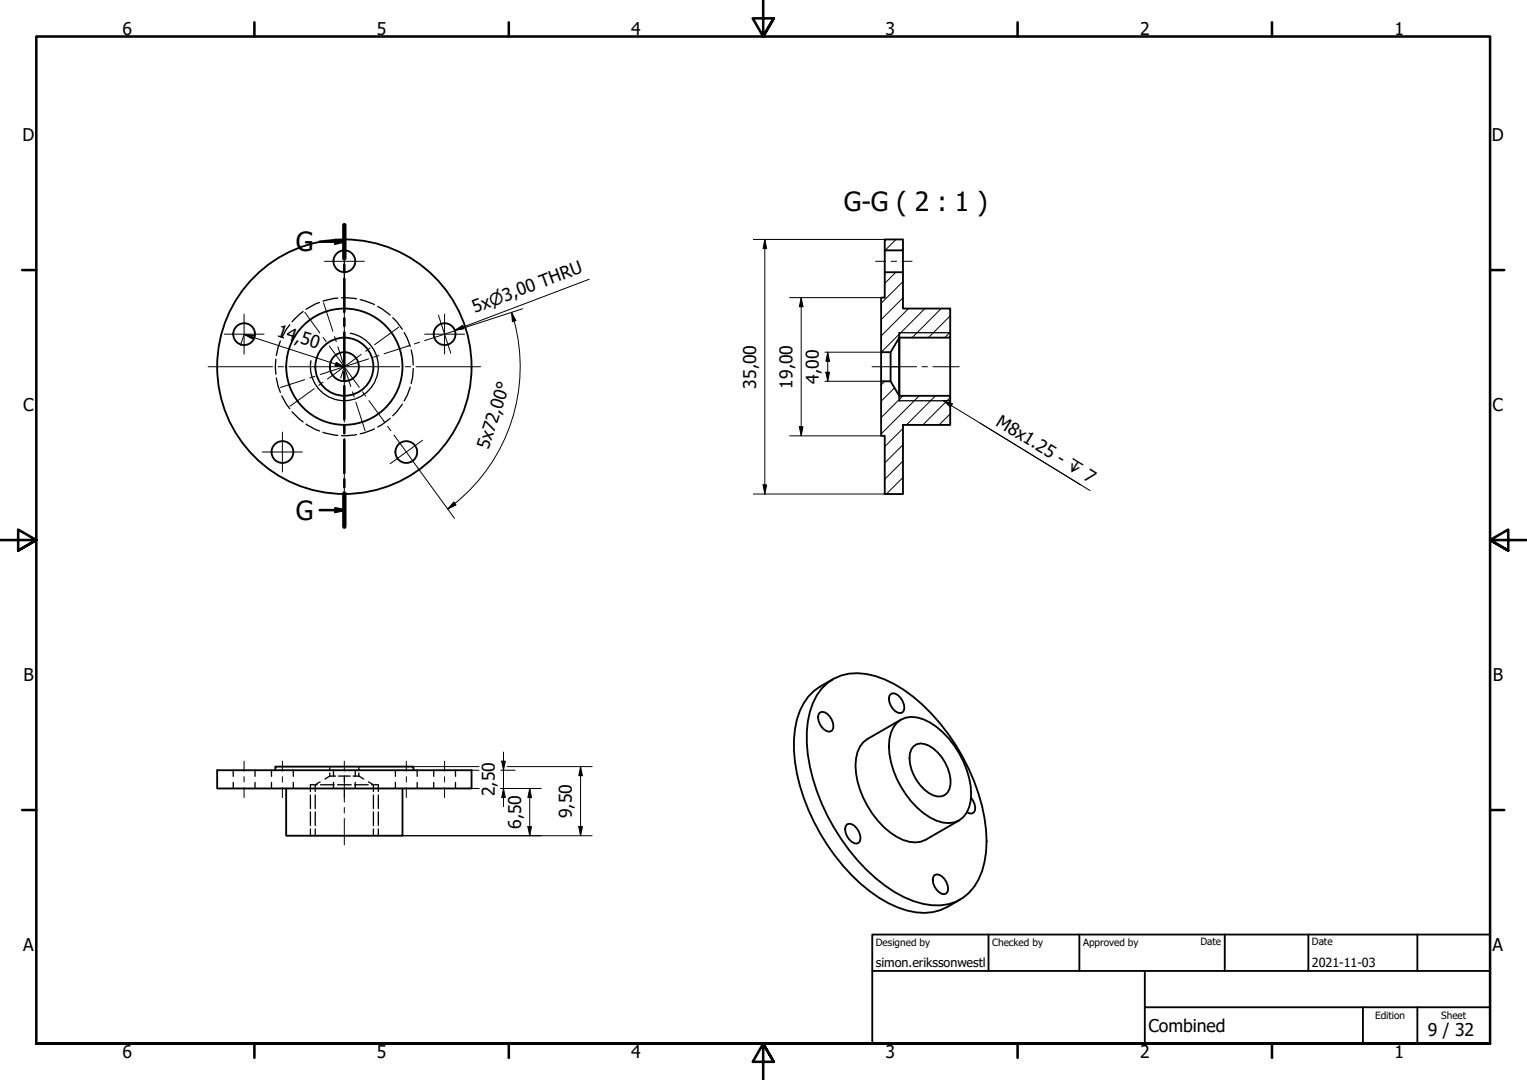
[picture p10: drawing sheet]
<svg xmlns="http://www.w3.org/2000/svg" width="420mm" height="297mm" viewBox="0 0 420 297" stroke-linecap="round" stroke-linejoin="round" font-family="sans-serif">
<!-- layer: Hatch (ISO) -->
<g fill="none" stroke="#000" stroke-width=".28">
<path d="M246.5 74.9l-3.1 3M246.5 65.9l-3 3M248.5 77.4l-6.1 6M248.5 68.4l-.5 .5M248.5 81.9l-6.1 6M250 84.9l-7.6 7.5M254.5 84.9l-12 12M259 84.9l-8 8M261.5 91.4l-1.6 1.5M261.5 86.9l-6 6M243.5 104.9l-1.1 1M246.1 106.7l-3.7 3.7"/>
<path d="M248.4 108.9l-6 6M248.5 117.8l-5.1 5M252.9 108.9l-10.5 10.4M257.4 108.9l-8 8M261.5 113.8l-3.1 3.1M261.5 109.3l-7.6 7.6M248.5 135.8l-.1 .1M248.5 131.3l-4.6 4.6M248.5 126.8l-5.1 5M248.5 122.3l-5.1 5"/>
</g>
<!-- layer: Hidden (ISO) -->
<g fill="none" stroke="#000" stroke-width=".36">
<path d="M75.9 98.8l-.1 2.1 .1 2M77.2 93.8l-.7 1.7-.5 2.3M79.7 89.3l-.9 1.3-1.2 2.2M83.4 85.7l-3.1 2.8M87.9 83.2l-1.1 .4-2.6 1.5M92.9 82l-4 .8M94 81.9l4.1 .3M99.1 82.4l3.9 1.4M103.9 84.3l3.4 2.3M108.1 87.4l1 1 1.6 2.2M111.2 91.5l.8 1.5 .9 2.3M113.1 96.3l.5 1.9 .1 2.2"/>
<path d="M76 104l.5 2.2 .7 1.7M77.6 108.9l1.2 2.2 .9 1.3M80.3 113.2l3.1 2.8M84.2 116.7l2.6 1.5 1.1 .3M88.9 118.9l4 .8M98.1 119.5l-4.1 .3M103 117.9l-3.9 1.4M107.3 115.1l-3.4 2.3M110.7 111.2l-1.6 2.1-1 1M112.9 106.5l-.9 2.3-.8 1.5M113.7 101.4l-.1 2.2-.5 1.9M64.2 211.8v1.7"/>
<path d="M64.2 215.2v1.7M70.2 211.8v1.7M70.2 215.2v1.7M74.7 211.8v1.7M74.7 215.2v1.7M80.7 211.8v1.7M80.7 215.2v1.7M85.4 218.7v3.7M86.7 218.7v3.7M87.3 215.8h-1.9v1.9M88.1 215l-1.4 .8v1.9M88.2 215.8h3.7"/>
<path d="M90.7 213.5h1.7M90.7 210.8v.9M90.7 212.6v.9M90.7 213.5l-1.3 .8M91.8 211.8v1.7M91.8 215.2v1.7M92.9 215.8h3.7M93.2 213.5h3.2M97.2 213.5h1.5M97.6 215.8h3.7M97.7 211.8v1.7M97.7 215.2v1.7"/>
<path d="M98.7 210.8v.9M98.7 212.6v.9M98.7 213.5l1.4 .8M101.4 215l1.3 .8v1.9M102.2 215.8h1.9v1.9M102.7 218.7v3.7M104.1 218.7v3.7M108.8 211.8v1.7M108.8 215.2v1.7M114.8 211.8v1.7M114.8 215.2v1.7M119.3 211.8v1.7"/>
<path d="M119.3 215.2v1.7M125.3 211.8v1.7M125.3 215.2v1.7M85.4 223.3v3.7M85.4 228v1.9M86.7 223.3v3.7M86.7 228v1.9M102.7 223.3v3.7M102.7 228v1.9M104.1 223.3v3.7M104.1 228v1.9"/>
</g>
<!-- layer: Visible (ISO) -->
<g fill="none" stroke="#000" stroke-width=".51">
<path d="M243.4 74.9h5.1v10h13v8h-14.1l-2.4 4h-2.6v-15h1zM243.4 68.9h5.1v-3h-5.1v9M248.5 68.9v6M242.4 96.9v8M245 96.9v8M247.4 91.5v18.7M261.5 92.9v16M242.4 104.9h2.6l2.4 4h14.1v8h-13v19h-5.1v-16h-1zM225.6 196a2.06 2.06 0 0 1 2.7 1 3.4 3.4 0 0 1 .5 4 2.13 2.13 0 0 1-2.7-1 3.4 3.4 0 0 1-.5-4zM226.1 189.4a12.7 12.7 0 0 1 12.2-4 31.3 31.3 0 0 1 15.6 8.5 56.8 56.8 0 0 1 17.4 34.4 23.4 23.4 0 0 1-3.3 15.6 12.7 12.7 0 0 1-14.1 4.7 33.4 33.4 0 0 1-15.6-9.5 56.2 56.2 0 0 1-16.3-34.7 21.4 21.4 0 0 1 4.1-15zM229.2 186.8a16.5 16.5 0 0 0-8.1 6.6 25.5 25.5 0 0 0-2.4 16.1 56 56 0 0 0 23.2 37.4 21.4 21.4 0 0 0 14.7 4l2.1-.6 5.5-2.9M245.1 190.9a2.07 2.07 0 0 1 2.7 1 3.4 3.4 0 0 1 .5 4 2.13 2.13 0 0 1-2.7-1 4 4 0 0 1-.9-3.5z"/>
<path d="M246.7 198.8a6.4 6.4 0 0 1 7.4-.9 23.7 23.7 0 0 1 12.6 16.1 11.5 11.5 0 0 1-1.7 10.8 6.4 6.4 0 0 1-7.3 .9 23.8 23.8 0 0 1-12.5-16.1 11.6 11.6 0 0 1 1.5-10.8zM247.9 197.9l-9.2 5.3a7 7 0 0 0-3.2 5.4 23.8 23.8 0 0 0 7.7 18.9 13.9 13.9 0 0 0 8.6 4.2l1.6-.2 1.3-.5 9.2-5.4M59.8 211.8h70v5.1h-70zM75.8 211.8v-1h37.9v1M78.7 216.9v13h32v-13M251.4 205.2a3.5 3.5 0 0 1 4.2-.1 12.2 12.2 0 0 1 5.9 10.6 3.2 3.2 0 0 1-4.7 3.1 11.8 11.8 0 0 1-6.4-11.6l.4-1.1zM267.2 219.4a3.6 3.6 0 0 1 .7 4l-.5 .3-1.3-.3M233 226.8a2.1 2.1 0 0 1 2.7 1 3.4 3.4 0 0 1 .6 4 2.12 2.12 0 0 1-2.7-1 3.4 3.4 0 0 1-.6-4zM257.1 240.7a2.12 2.12 0 0 1 2.7 1 3.4 3.4 0 0 1 .6 4 2.06 2.06 0 0 1-2.7-1 3.4 3.4 0 0 1-.6-4z"/>
<circle cx="94.8" cy="71.9" r="3"/>
<circle cx="67.2" cy="91.9" r="3"/>
<circle cx="122.3" cy="91.9" r="3"/>
<circle cx="94.7" cy="100.9" r="35"/>
<circle cx="94.8" cy="100.9" r="4"/>
<circle cx="94.8" cy="100.9" r="8"/>
<circle cx="94.8" cy="100.9" r="16"/>
<circle cx="77.7" cy="124.3" r="3"/>
<circle cx="111.8" cy="124.3" r="3"/>
</g>
<!-- layer: Visible Narrow (ISO) -->
<path d="M96.4 91.7a9.3 9.3 0 0 1 7.6 10.8 9.3 9.3 0 0 1-10.9 7.6 9.3 9.3 0 0 1-7.6-10.9M247.4 91.5h14.1M247.4 110.2h14.1" fill="none" stroke="#000" stroke-width=".36"/>
<!-- layer: Section Line (ISO) -->
<g fill="none" stroke="#000" stroke-width=".7">
<path d="M88 66.5h6.7M92.2 66l2.5 .5-2.5 .5zM94.7 61.9v9.2M94.7 72.8v2.1M94.7 76.7v9.1M94.7 87.6v2.1M94.7 91.4v9.2M94.7 102.3v2.1M94.7 106.2v9.1M94.7 117.1v2.1M92.2 139.8l2.5 .5-2.5 .5zM94.7 121v9.1"/>
<path d="M94.7 131.9v2.1M94.7 135.7v9.2M88 140.3h6.7"/>
</g>
<path d="M94.7 61.9v9.2M94.7 135.7v9.2" fill="none" stroke="#000" stroke-width="1.2"/>
<g fill="#000">
<path d="M92.2 66l2.5 .5-2.5 .5z" fill-rule="evenodd"/>
<path d="M92.2 139.8l2.5 .5-2.5 .5z" fill-rule="evenodd"/>
</g>
<!-- layer: Border (ISO) -->
<g fill="none" stroke="#000" stroke-width=".7">
<path d="M70 6.1v3.9M140 6.1v3.9M210 0v10l-2.9-5h5.8l-2.9 5 2.9-5M280 6.1v3.9M350 6.1v3.9M6.1 74.3h3.9M410 74.3h3.9M0 148.5h10l-5-2.8v5.7l5-2.9-5 2.9M420 148.5h-10l5-2.8v5.7l-5-2.9 5 2.9M6.1 222.8h3.9M410 222.8h3.9M10 287v-277h400v277h-400h400"/>
<path d="M70 287v3.9M140 287v3.9M212.9 292l-2.9-5 2.9 5h-5.8l2.9-5v10M280 287v3.9M350 287v3.9"/>
</g>
<!-- layer: Title (ISO) -->
<path d="M240 257h170v30h-170zM272 257v10M297 257v10M337 257v10M360 257v10M390 257v10M240 267h170M315 277h95M315 267v20M375 277v10M390 277v10" fill="none" stroke="#000" stroke-width=".51"/>
<!-- layer: Dimension (ISO) -->
<g fill="none" stroke="#000" stroke-width=".28">
<path d="M207.3 65.9h36.1M210.4 65.9l.5 2.5h-.9zM210.4 65.9v70M67.1 92.2l-.9 2.8M67.2 92l2.5 .3-.3 .9zM67.2 92l27.5 8.9M92.5 99.7l2.2 1.2-2.5-.3zM140.8 85.9l1.1 2.3-.9 .3zM140.8 85.9a48.4 48.4 0 0 1-15.6 52.6M143.8 84.9l-16.2 5.3M217.3 81.9h25.1M220.5 81.9l.4 2.5h-1z"/>
<path d="M220.5 81.9v38M227 96.9h15.4M227.8 96.9l.4 2.5h-1zM227.8 96.9v8M94.7 101.2l-1 2.7M217.3 119.9h25.1M219.9 117.4h1l-.4 2.5zM227 104.9h15.4M227.2 102.4h1l-.4 2.5zM115 128.8l10.1 13.8M124.9 138.1l.6 .8-2.3 1.1zM125.2 138.5l-2 1.5"/>
<path d="M207.3 135.9h36.1M210 133.4h.9l-.5 2.5zM113.7 210.8h8.5M122.4 210.8h9.4M129.8 216.9h2M129.8 211.8h2M137.8 216.9h11.1M137.8 211.8h3.9M138 209.3h1l-.5 2.5zM138.5 206.8v15.1M139 219.3l-.5-2.4-.5 2.5h1M139.5 210.8h23.4"/>
<path d="M145.8 216.9l.4 2.5h-1zM145.8 216.9v13M159.7 210.8l.6 2.5h-1zM159.7 210.8v19.1M110.7 229.9h52.2M145.2 227.4h1l-.4 2.5zM159.3 227.4h1l-.6 2.5z"/>
</g>
<g fill="#000">
<path d="M210.4 65.9l.5 2.5h-.9z" fill-rule="evenodd"/>
<path d="M67.2 92l2.5 .3-.3 .9z" fill-rule="evenodd"/>
<path d="M140.8 85.9l1.1 2.3-.9 .3z" fill-rule="evenodd"/>
<path d="M220.5 81.9l.4 2.5h-1z" fill-rule="evenodd"/>
<path d="M227.8 96.9l.4 2.5h-1z" fill-rule="evenodd"/>
<path d="M92.5 99.7l2.2 1.2-2.5-.3z" fill-rule="evenodd"/>
<path d="M219.9 117.4h1l-.4 2.5z" fill-rule="evenodd"/>
<path d="M227.2 102.4h1l-.4 2.5z" fill-rule="evenodd"/>
<path d="M124.9 138.1l.6 .8-2.3 1.1z" fill-rule="evenodd"/>
<path d="M210 133.4h.9l-.5 2.5z" fill-rule="evenodd"/>
<path d="M138 209.3h1l-.5 2.5z" fill-rule="evenodd"/>
<path d="M138.5 216.9l.5 2.5h-1z" fill-rule="evenodd"/>
<path d="M145.8 216.9l.4 2.5h-1z" fill-rule="evenodd"/>
<path d="M159.7 210.8l.6 2.5h-1z" fill-rule="evenodd"/>
<path d="M145.2 227.4h1l-.4 2.5z" fill-rule="evenodd"/>
<path d="M159.3 227.4h1l-.6 2.5z" fill-rule="evenodd"/>
</g>
<!-- layer: Centerline (ISO) -->
<g fill="none" stroke="#000" stroke-width=".28">
<path d="M240.9 71.9h2.8M245.2 71.9h1.5M248.2 71.9h2.8M83.9 85.9l4.1 5.7M88.9 92.8l.8 1.2M90.6 95.2l8.3 11.3M101.4 98.7l-13.3 4.3M104.3 97.8l-1.5 .4M112.4 95.2l-6.7 2.1M112.6 95.1l-.4 .1M115.4 94.1l-1.4 .5M127.6 90.2l-10.7 3.5"/>
<path d="M83.8 104.4l-6.6 2.2M86.7 103.5l-1.5 .5M99.7 107.7l.9 1.3M101.5 110.2l4.1 5.6M105.6 115.7l.2 .3M106.7 117.2l.8 1.3M108.4 119.7l6.6 9.1M239.9 100.9h7.6M244.9 100.9h7.3M253.7 100.9h1.5M256.7 100.9h7.2M67.2 209.3v2.8"/>
<path d="M67.2 213.6v1.5M67.2 216.6v2.8M77.7 209.3v2.8M77.7 213.6v1.5M77.7 216.6v2.8M94.7 209.3v2.8M94.7 213.3v7.3M111.8 209.3v2.8M111.8 213.6v1.5M111.8 216.6v2.8M122.3 209.3v2.8M122.3 213.6v1.5"/>
<path d="M122.3 216.6v2.8M94.7 222.1v1.5M94.7 225.1v7.3"/>
</g>
<!-- layer: Symbol (ISO) -->
<path d="M162.1 76.8l-37 14M125.1 90.8l2.2-1.3 .4 .9zM259.6 110.2l2.4 .9-.5 .9zM259.6 110.2l37.8 23.2M269.6 116.3l30.3 18.6" fill="none" stroke="#000" stroke-width=".28"/>
<g fill="#000">
<path d="M125.1 90.8l2.2-1.3 .4 .9z" fill-rule="evenodd"/>
<path d="M259.6 110.2l2.4 .9-.5 .9z" fill-rule="evenodd"/>
</g>
<!-- layer: Center Mark (ISO) -->
<g fill="none" stroke="#000" stroke-width=".28">
<path d="M89.3 71.9h10.9M94.7 66.4v11M94.7 63.4v17.7M61.7 91.9h11M67.2 86.4v11M89 83.3l2.6 7.8M92.1 92.5l.4 1.5M93 95.4l3.5 10.9M94.7 82.6v1.5M94.7 85.6v30.5M99.4 97.5l-9.3 6.8M101.8 95.7l-1.2 .9"/>
<path d="M109.7 90l-6.7 4.8M116.8 91.9h11M120.6 86.7l3.4 10.4M122.3 86.4v11M57.3 100.9h17.7M76.5 100.9h1.5M77.7 118.8v11M79.5 100.9h30.5M86.5 106.9l-6.7 4.8M88.9 105.1l-1.2 .9M94.7 117.6v1.5M97 107.8l.5 1.4"/>
<path d="M97.9 110.6l2.6 7.9M111.5 100.9h1.5M114.5 100.9h17.7M72.2 124.3h11M94.7 120.6v17.8M116.2 121.1l-8.9 6.5"/>
</g>
<g font-size="7.3">
<text x="232.2" y="57.9">G-G ( 2 : 1 )</text>
<text x="81.4" y="69.1">G</text>
<text x="81.4" y="143">G</text>
</g>
<g font-size="4.8">
<text x="33.7" y="9.6">6</text>
<text x="103.7" y="9.6">5</text>
<text x="173.7" y="9.6">4</text>
<text x="243.7" y="9.6">3</text>
<text x="313.7" y="9.6">2</text>
<text x="383.7" y="9.6">1</text>
<text x="6.2" y="38.9">D</text>
<text x="410.5" y="38.9">D</text>
<text x="130.7" y="86.2" transform="rotate(-21 130.7 86.2)">5x⌀3,00 THRU</text>
<text x="76" y="92.3" transform="rotate(18 76 92.3)">14,50</text>
<text x="208" y="106.9" transform="rotate(-90 208 106.9)">35,00</text>
<text x="218.1" y="106.9" transform="rotate(-90 218.1 106.9)">19,00</text>
<text x="225.3" y="105.5" transform="rotate(-90 225.3 105.5)">4,00</text>
<text x="6.4" y="113.2">C</text>
<text x="410.7" y="113.2">C</text>
<text x="273.7" y="116.8" transform="rotate(31 273.7 116.8)">M8x1.25 - ↧ 7</text>
<text x="134.4" y="123.9" transform="rotate(-72 134.4 123.9)">5x72,00°</text>
<text x="6.4" y="187.4">B</text>
<text x="410.7" y="187.4">B</text>
<text x="136.1" y="219" transform="rotate(-90 136.1 219)">2,50</text>
<text x="157.4" y="225" transform="rotate(-90 157.4 225)">9,50</text>
<text x="143.4" y="228" transform="rotate(-90 143.4 228)">6,50</text>
<text x="6.4" y="261.7">A</text>
<text x="410.7" y="261.7">A</text>
<text x="316" y="283.8">Combined</text>
<text x="392.9" y="285">9 / 32</text>
<text x="33.7" y="290.9">6</text>
<text x="103.7" y="290.9">5</text>
<text x="173.7" y="290.9">4</text>
<text x="243.7" y="290.9">3</text>
<text x="313.7" y="290.9">2</text>
<text x="383.7" y="290.9">1</text>
</g>
<g font-size="3.5">
<text x="241" y="266">simon.erikssonwestl</text>
<text x="361" y="266">2021-11-03</text>
</g>
<g font-size="2.8">
<text x="241" y="260.1">Designed by</text>
<text x="273" y="260.1">Checked by</text>
<text x="298" y="260.1">Approved by</text>
<text x="330.3" y="260">Date</text>
<text x="361" y="260">Date</text>
<text x="378.4" y="280.1">Edition</text>
<text x="396.6" y="280.1">Sheet</text>
</g>
</svg>
